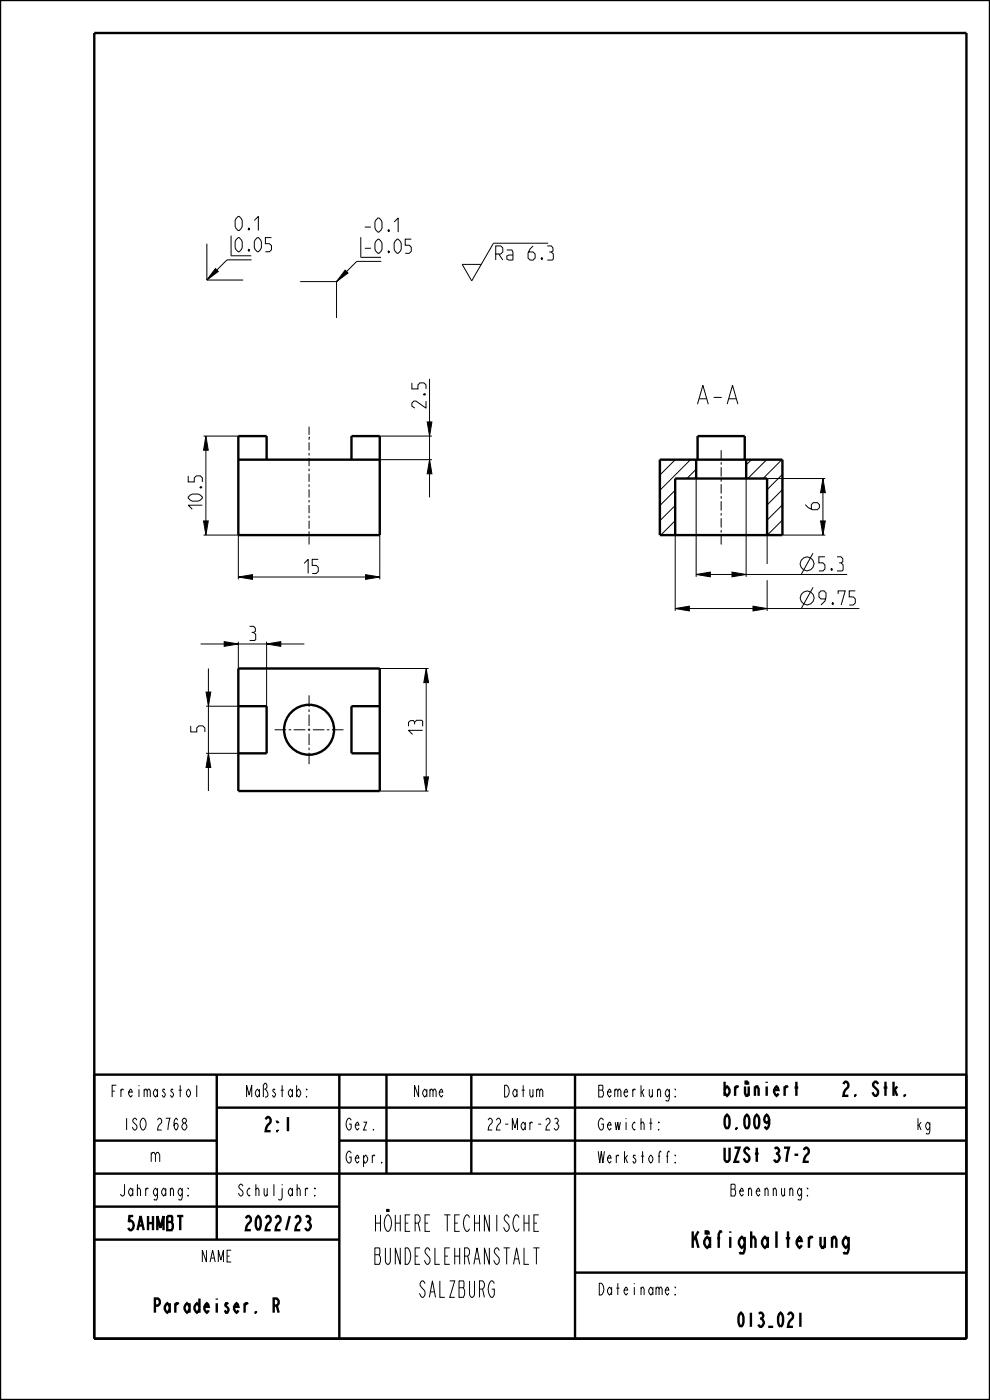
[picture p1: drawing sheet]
<svg xmlns="http://www.w3.org/2000/svg" width="210mm" height="297mm" viewBox="0 0 210 297" stroke-linecap="round" stroke-linejoin="round" font-family="sans-serif">
<g fill="none" stroke="#000" stroke-width=".21">
<path d="M43.9 51.7v7.7M43.9 59.4h7.7M45.7 57l.6 .6-2.4 1.8zM53.4 55.1h-5.2l-4.3 4.3M63.7 59.7h7.7M71.4 59.7v7.8M73.2 57.3l.6 .6-2.4 1.8zM80.9 55.5h-5.2l-4.3 4.2M116.3 51.6h-11.6l-4.6 8-2.1-3.5h4.1M43.2 92.5h7.4M43.7 92.5l.5 3h-1zM43.7 95.5v15"/>
<path d="M80.6 97.5h11M80.6 92.5h11M90.6 89.5h1l-.5 3zM91.1 97.5l.5 3h-1zM91.1 80.4v9.1M91.1 92.5v5M140 97.5v.1M143.2 97.5l-3.2 3.3M146.5 97.5l-6.5 6.5M147.7 99.5l-2 2M159.4 97.5l-1.1 1.1M162.6 97.5l-4 4"/>
<path d="M165.9 97.5l-4 4M43.2 110.5h1l-.5 3zM43.2 113.5h7.4v9.4M80.6 113.5v9.4M91.1 100.5v5M143.2 104l-3.2 3.2M143.2 107.2l-3.2 3.3M143.2 110.5l-3 3M143.2 113.5v16.1M147.7 101.5v20.9M158.3 101.5v20.9M162.7 101.5h12.4"/>
<path d="M162.7 113.5v6.1M166 100.6l-3.3 3.3M166 103.9l-3.3 3.2M166 107.1l-3.3 3.2M166 110.3l-3.2 3.2M166 113.5h9.1M172.4 117.4l-2.5 4.5M174.1 110.5h1l-.5 3zM174.6 101.5l.5 3h-1zM174.6 104.5v6M42.6 136.6h5M47.6 136.1l3 .5-3 .5z"/>
<path d="M50.6 122.4l3-.5v1zM50.6 136.1v5.7M50.6 136.6h6M53.6 122.4h24M56.6 136.6l3-.5v1zM56.6 136.1v13.7M59.6 136.6h5M77.6 121.9l3 .5-3 .5zM143.2 129.1l3-.5v1zM146.2 129.1h13.5M147.7 121.9l3-.5v1zM150.7 121.9h4.6"/>
<path d="M155.3 121.4l3 .5-3 .5zM158.3 121.9h21.4M159.7 128.6l3 .5-3 .5zM162.7 129.1h19.6M162.7 123.1v6.5M172.5 124.6l-2.5 4.5M43.7 146.8h1l-.5 3zM43.7 159.8h6.9M43.7 149.8h6.9M44.2 159.8l.5 3h-1zM44.2 141.8v5M44.2 149.8v10"/>
<path d="M80.6 141.8h10.3M90.4 141.8l.5 3h-1zM90.4 144.8v20M44.2 162.8v5M80.6 167.8h10.3M89.9 164.8h1l-.5 3z"/>
<circle cx="171.2" cy="119.6" r="1.47"/>
<circle cx="171.2" cy="126.8" r="1.47"/>
</g>
<g fill="#000">
<path d="M45.7 57l.6 .6-2.4 1.8zM73.2 57.3l.6 .6-2.4 1.8zM43.7 92.5l.5 3h-1zM90.6 89.5h1l-.5 3zM91.1 97.5l.5 3h-1zM43.2 110.5h1l-.5 3zM174.6 101.5l.5 3h-1zM174.1 110.5h1l-.5 3zM50.6 122.4l3-.5v1zM47.6 136.1l3 .5-3 .5zM56.6 136.6l3-.5v1zM77.6 121.9l3 .5-3 .5z"/>
<path d="M143.2 129.1l3-.5v1zM147.7 121.9l3-.5v1zM155.3 121.4l3 .5-3 .5zM159.7 128.6l3 .5-3 .5zM44.2 159.8l.5 3h-1zM43.7 146.8h1l-.5 3zM90.4 141.8l.5 3h-1zM89.9 164.8h1l-.5 3z"/>
</g>
<g fill="none" stroke="#000" stroke-width=".51">
<path d="M0 0h210v297h-210zM20 7h185v277h-185zM50.6 97.5h30M56.6 97.5v-5h-6v21h30v-21h-6v5M140 97.5h26v16h-26zM147.7 97.5v4M148 97.5v-5h10v5M158.3 97.5v4M143.2 113.5v-12h19.5v12M50.6 141.8h30v26h-30zM50.6 149.8h6v10h-6M80.6 149.8h-6v10h6"/>
<path d="M20 228h185v56M46 235h159M46 228v35M72 228v56M82 228v21M100 228v21M122 228v56M178.9 230l.4-.5h.3a1 1 0 0 1-.3 1.7l-.4 1.3h1.1M20 242h26M20 249h185M20 256h52M72 242h133"/>
<path d="M20 263h52M122 270h83"/>
</g>
<!-- layer: A_ACHSEN -->
<g fill="none" stroke="#000" stroke-width=".21">
<path d="M65.6 92.8h.1M65.6 90.5v1.7M65.6 92.8v.5M65.6 93.8v1.8M65.6 96.1v.5M65.6 97.2v1.7M65.6 99.4v.6M153 95.5v2M153 98v.6M153 99.1v2M65.6 100.5v1.7M65.6 102.7v.6"/>
<path d="M65.6 103.8v1.7M65.6 106.1v.5M65.6 107.1v1.8M65.6 109.4v.5M65.6 110.5v1.7M65.6 112.7v.6M65.6 113.8v1.7M153 101.6v.6M153 102.7v2M153 105.2v.6M153 106.3v2M153 108.8v.6"/>
<path d="M153 109.9v2M153 112.4v.6M153 113.5v2M58.3 154.8h2.4M61.2 154.8h.6M62.3 154.8h2.5M65.3 154.8h.5M65.6 147.5v2.5M65.6 150.5v.5M65.6 151.6v2.4M65.6 154.5v.6M65.6 155.6v2.5"/>
<path d="M65.6 158.6v.5M65.6 159.7v2.4M66.4 154.8h2.4M69.3 154.8h.6M70.4 154.8h2.5"/>
</g>
<circle cx="65.6" cy="154.8" r="5.3" fill="none" stroke="#000" stroke-width=".51"/>
<text font-size="5.2" x="148.3" y="85.7">A-A</text>
<g font-size="4.6">
<text x="77.1" y="261.2">HÖHERE TECHNISCHE</text>
<text x="77.1" y="268.2">BUNDESLEHRANSTALT</text>
<text x="144.4" y="264.7">Käfighalterung</text>
<text x="87.6" y="275.2">SALZBURG</text>
</g>
<g font-size="3.9">
<text x="49.9" y="48.9">0.1</text>
<text x="49.9" y="53.4">0.05</text>
<text x="77.4" y="49.2">-0.1</text>
<text x="77.4" y="53.7">-0.05</text>
<text x="105.2" y="55.2">Ra 6.3</text>
<text x="90.4" y="86.6" transform="rotate(-90 90.4 86.6)">2.5</text>
<text x="42.9" y="108" transform="rotate(-90 42.9 108)">10.5</text>
<text x="173.8" y="108.1" transform="rotate(-90 173.8 108.1)">6</text>
<text x="64.5" y="121.7">15</text>
<text x="173.7" y="121.1">5.3</text>
<text x="173.7" y="128.3">9.75</text>
<text x="53" y="135.9">3</text>
<text x="43.5" y="155.3" transform="rotate(-90 43.5 155.3)">5</text>
<text x="89.7" y="155.8" transform="rotate(-90 89.7 155.8)">13</text>
<text x="153.2" y="232.5">brüniert</text>
<text x="181.3" y="232.5">2. Stk.</text>
<text x="55.5" y="240">2:1</text>
<text x="153.2" y="239.5">0.009</text>
<text x="31.6" y="246.5">m</text>
<text x="153.2" y="246.5">UZSt 37-2</text>
<text x="26" y="261">5AHMBT</text>
<text x="50.8" y="261">2022/23</text>
<text x="30.8" y="278.5">Paradeiser. R</text>
<text x="155.3" y="281.5">013_021</text>
</g>
<g font-size="3.3">
<text x="22.3" y="232.7">Freimasstol</text>
<text x="51.2" y="232.7">Maßstab:</text>
<text x="87.1" y="232.7">Name</text>
<text x="106.1" y="232.7">Datum</text>
<text x="127.1" y="232.7">Bemerkung:</text>
<text x="25.2" y="239.7">ISO 2768</text>
<text x="73.2" y="239.7">Gez.</text>
<text x="102.2" y="239.7">22-Mar-23</text>
<text x="127.1" y="239.7">Gewicht:</text>
<text x="194.2" y="239.7">kg</text>
<text x="73.2" y="246.7">Gepr.</text>
<text x="127.1" y="246.7">Werkstoff:</text>
<text x="24.2" y="253.7">Jahrgang:</text>
<text x="49.2" y="253.7">Schuljahr:</text>
<text x="153.7" y="253.7">Benennung:</text>
<text x="42.1" y="267.7">NAME</text>
<text x="127.1" y="274.7">Dateiname:</text>
</g>
</svg>
